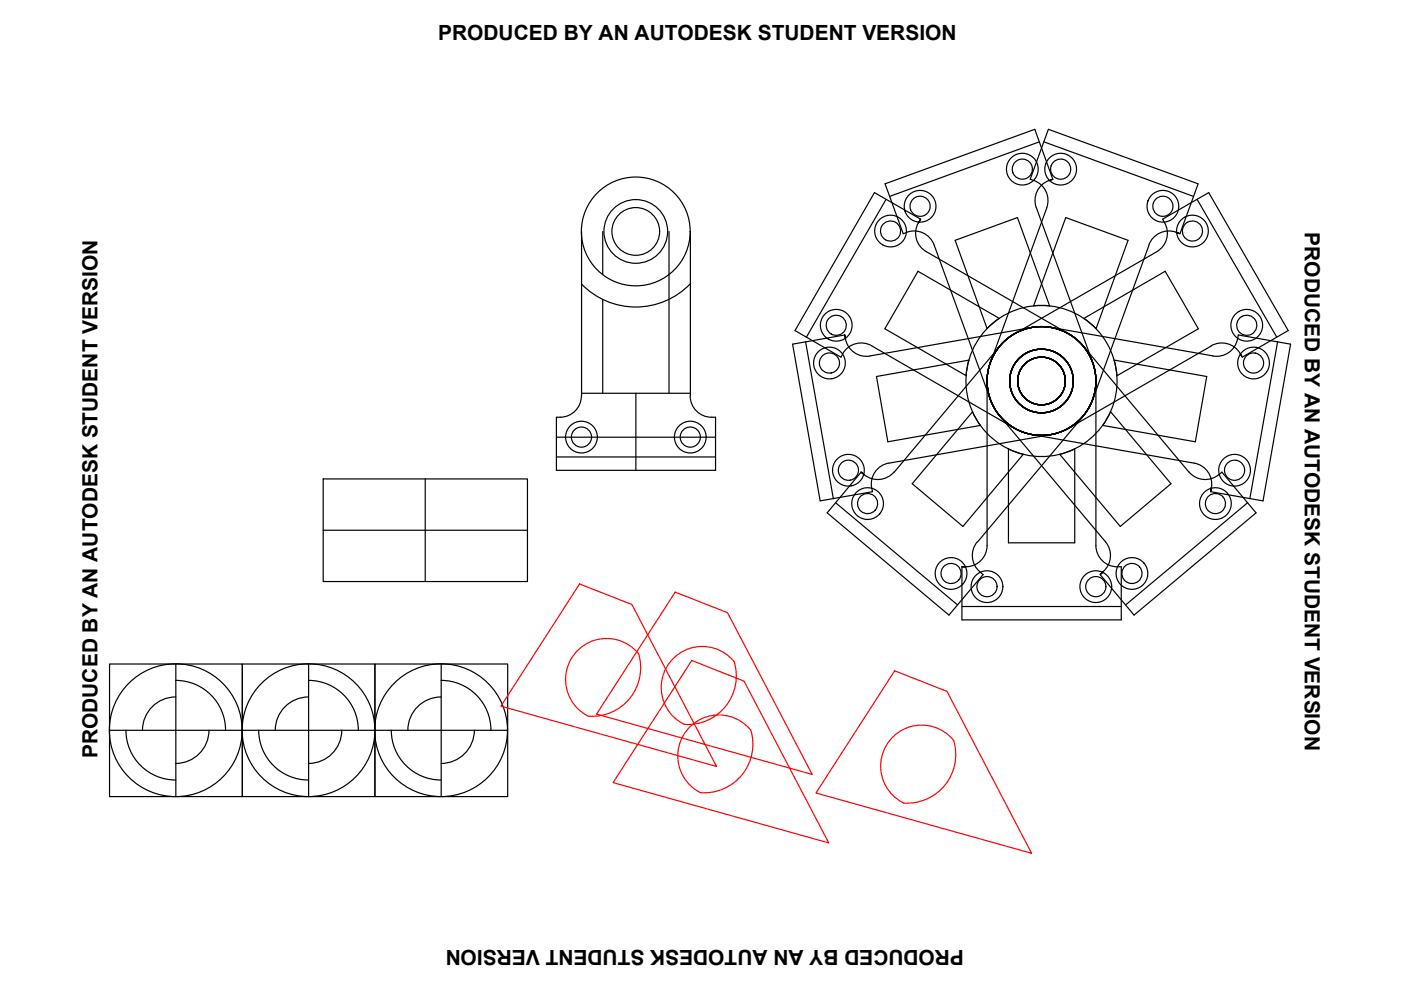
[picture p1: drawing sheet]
<svg xmlns="http://www.w3.org/2000/svg" width="297mm" height="210mm" viewBox="0 0 297 210" stroke-linecap="round" stroke-linejoin="round" font-family="sans-serif">
<!-- layer: 0 -->
<g fill="none" stroke="#000" stroke-width=".25">
<path d="M219.2 38.3a4.5 4.5 0 0 1 2.7 5.8l-11.9 32.8M219.2 38.3l-.8-.3 3.9-10.6 31.7 11.6-3.8 10.6-.8-.3M220.3 30.1l-31.7 11.5M221.3 30.1l31.8 11.5M222.4 38.3a4.5 4.5 0 0 0-2.7 5.8M222.4 38.3l.8-.3-.8 .3M222.4 38.3l.8-.3-3.8-10.6-31.8 11.6 3.9 10.6 .8-.3M123.3 49.1v34.9M127.8 49.1v9.1M141.8 49.1v34.3M146.4 49.1v34.9M187.9 42.3l-16.9 29.2"/>
<path d="M192.3 49.2a4.5 4.5 0 0 1 5.7 2.7M194.7 47.2a4.5 4.5 0 0 0 1.7 6.2M194.8 47.2l.4-.7-.4 .7M194.8 47.2l.4-.7-9.8-5.7-16.8 29.3 9.7 5.6 .4-.7M196.4 53.4l30.2 17.4M198.1 52l11.9 32.7M202.5 51l13.2-4.9 6.8 18.7a16 16 0 0 0-13.2 4.9zM219.7 44.1l12 32.8M226 46.1l13.2 4.9-6.9 18.7a16 16 0 0 0-13.2-4.9zM243.6 52l-11.9 32.7M246.9 47.2a4.5 4.5 0 0 1-1.6 6.2l-30.2 17.4M246.9 47.2l-.4-.7 9.8-5.7 16.8 29.3-9.7 5.6-.4-.7"/>
<path d="M249.4 49.2a4.5 4.5 0 0 0-5.8 2.7M249.4 49.3l.8 .3-.8-.3M253.8 42.3l16.9 29.2M123.3 60.2a16 16 0 0 0 23 0M127.8 63.5v19.9M170.8 72.5l5.9 33.2M179.3 71.8l-.2-.8 .2 .8M179.3 71.8l-.2-.8-11.1 2 5.9 33.2 11.1-1.9-.2-.9M184.8 73.3a4.5 4.5 0 0 0-6.1 1.7M184.9 73.3l30.2 17.5M205.4 76.4a16 16 0 0 0 2.5 13.8M205.4 76.4l-19.6 3.4 2.4 13.9 19.7-3.5"/>
<path d="M211.9 67.5a16 16 0 0 0-7.1 12.2l-17.2-10 7-12.2 17.3 10M212 73.4l-22.4 26.7M218.8 69.4l-34.3 6.1a4.5 4.5 0 0 1-5.2-3.7M222.8 69.4l34.4 6.1a4.5 4.5 0 0 0 5.2-3.7M229.7 73.4l22.4 26.7M229.8 67.5a16 16 0 0 1 7 12.2l17.3-10-7.1-12.2-17.2 10M236.2 76.4l19.6 3.4-2.4 13.9-19.6-3.5a16 16 0 0 0 2.4-13.8zM256.8 73.3a4.5 4.5 0 0 1 6.1 1.7M256.8 73.3l-30.2 17.5M262.4 71.8l.1-.8 11.1 2-5.8 33.2-11.1-1.9 .1-.9M263 75l.4 .7-.4-.7M270.9 72.5l-5.9 33.2"/>
<path d="M118 92.7h33.7M118 96.9h33.7M123.3 84a4.5 4.5 0 0 1-4.5 4.5M123.3 83.4h23.1M134.8 83.4v16.3M146.3 84a4.6 4.6 0 0 0 5.4 4.5v11.2h-33.7v-11.2h.8M188.5 98.2a4.5 4.5 0 0 0-3.7 5.2M209.3 80.8v34.9a4.5 4.5 0 0 1-4.5 4.5M212 88.2l22.4 26.7M213.8 95.2a16 16 0 0 0 14 0l.1 19.9h-14.1v-19.9M216.9 96.3a16 16 0 0 1-10.7-9l-12.8 15.3 10.8 9 12.7-15.3M218.8 92.1l34.4 6.1"/>
<path d="M222.8 92.1l-34.3 6.1M229.7 88.2l-22.5 26.7M232.4 80.8v34.9a4.6 4.6 0 0 0 5.3 4.5v11.2h-33.8v-11.2h.9M235.5 87.3a16 16 0 0 1-10.8 9M235.5 87.3l12.8 15.3-10.8 9-12.8-15.3M253.2 98.2a4.5 4.5 0 0 1 3.6 5.2M68.5 101.5h43.3v21.8h-43.3zM68.5 112.4h43.3M90.2 101.5v21.8M177.2 106.6l25.8 21.7M183.2 100.7l-.6-.6 .6 .6M183.2 100.7l-.6-.6-7.2 8.6 25.8 21.7 7.2-8.6-.6-.5"/>
<path d="M189.6 100.1a4.5 4.5 0 0 1-6.4 .5M207.2 114.9a4.5 4.5 0 0 0 .6 6.3M234.4 114.9a4.5 4.5 0 0 1-.6 6.3M252.1 100.1a4.5 4.5 0 0 0 6.3 .5M256.8 103.4l-.1 .9 .1-.9M258.4 100.7l.7-.6 7.2 8.6-25.9 21.7-7.2-8.6 .7-.5M264.5 106.6l-25.8 21.7M203.9 128.6h33.8M204.8 120.2h-.9h.9M233.9 121.3l-.7 .5 .7-.5M23.2 140.8h28.2v28.1h-28.2zM23.2 154.8h84.4"/>
<path d="M26.7 154.8a10.6 10.6 0 0 0 10.6 10.6M37.3 147.8a7 7 0 0 0-7.1 7M37.3 144.3a10.6 10.6 0 0 1 10.5 10.5M37.3 140.8v28.1M44.3 154.8a7 7 0 0 1-7 7.1M51.4 140.8h28.1v28.1h-28.1zM54.8 154.8a10.6 10.6 0 0 0 10.6 10.6M65.4 147.8a7 7 0 0 0-7 7M65.4 144.3a10.6 10.6 0 0 1 10.6 10.5M65.4 140.8v28.1M72.5 154.8a7 7 0 0 1-7.1 7.1M79.5 140.8h28.1v28.1h-28.1z"/>
<path d="M83 154.8a10.6 10.6 0 0 0 10.5 10.6M93.5 147.8a7 7 0 0 0-7 7M93.5 144.3a10.6 10.6 0 0 1 10.6 10.5M93.5 140.8v28.1M100.6 154.8a7 7 0 0 1-7.1 7.1"/>
<circle cx="216.8" cy="35.9" r="2.14"/>
<circle cx="216.8" cy="35.9" r="3.4"/>
<circle cx="224.9" cy="35.9" r="2.14"/>
<circle cx="224.9" cy="35.9" r="3.4"/>
<circle cx="134.8" cy="49.1" r="11.5"/>
<circle cx="134.8" cy="49.1" r="6.8"/>
<circle cx="134.8" cy="49.1" r="5.1"/>
<circle cx="188.8" cy="49" r="2.14"/>
<circle cx="188.8" cy="49" r="3.4"/>
<circle cx="195.1" cy="43.7" r="2.14"/>
<circle cx="195.1" cy="43.7" r="3.4"/>
<circle cx="246.6" cy="43.7" r="2.14"/>
<circle cx="246.6" cy="43.7" r="3.4"/>
<circle cx="252.8" cy="49" r="3.4"/>
<circle cx="252.8" cy="49" r="2.14"/>
<circle cx="175.9" cy="77" r="2.14"/>
<circle cx="175.9" cy="77" r="3.4"/>
<circle cx="177.3" cy="69" r="2.14"/>
<circle cx="177.3" cy="69" r="3.4"/>
<circle cx="264.3" cy="69" r="3.4"/>
<circle cx="264.3" cy="69" r="2.14"/>
<circle cx="265.8" cy="77" r="3.4"/>
<circle cx="265.8" cy="77" r="2.14"/>
<circle cx="123.3" cy="92.7" r="3.4"/>
<circle cx="123.3" cy="92.7" r="2.14"/>
<circle cx="146.4" cy="92.7" r="3.4"/>
<circle cx="146.4" cy="92.7" r="2.14"/>
<circle cx="179.9" cy="99.7" r="2.14"/>
<circle cx="179.9" cy="99.7" r="3.4"/>
<circle cx="220.8" cy="80.8" r="11.5"/>
<circle cx="220.8" cy="80.8" r="6.8"/>
<circle cx="220.8" cy="80.8" r="5.1"/>
<circle cx="261.8" cy="99.7" r="3.4"/>
<circle cx="261.8" cy="99.7" r="2.14"/>
<circle cx="183.9" cy="106.8" r="2.14"/>
<circle cx="183.9" cy="106.8" r="3.4"/>
<circle cx="257.7" cy="106.8" r="3.4"/>
<circle cx="257.7" cy="106.8" r="2.14"/>
<circle cx="201.6" cy="121.6" r="2.14"/>
<circle cx="201.6" cy="121.6" r="3.4"/>
<circle cx="209.3" cy="124.4" r="3.4"/>
<circle cx="209.3" cy="124.4" r="2.14"/>
<circle cx="232.3" cy="124.4" r="3.4"/>
<circle cx="232.3" cy="124.4" r="2.14"/>
<circle cx="240" cy="121.6" r="3.4"/>
<circle cx="240" cy="121.6" r="2.14"/>
<circle cx="37.3" cy="154.8" r="14.1"/>
<circle cx="65.4" cy="154.8" r="14.1"/>
<circle cx="93.5" cy="154.8" r="14.1"/>
</g>
<!-- layer: weirdoboot -->
<path d="M122.9 123.8l11.1 4.4 17.9 34.3-45.7-12.8zM135.4 138.5a10.3 10.3 0 0 1-10.7 13.3 8.7 8.7 0 0 1-2.9-13.1 8.7 8.7 0 0 1 13.5-.2M143.2 125.5l11 4.4 18 34.3-45.7-12.8zM145 153.5a8.7 8.7 0 0 1-2.9-13.2 8.7 8.7 0 0 1 13.5-.1 10.3 10.3 0 0 1-10.6 13.4M146.7 140l11.1 4.4 17.9 34.3-45.7-12.8zM159.2 154.7a10.3 10.3 0 0 1-10.7 13.4 8.7 8.7 0 0 1-2.9-13.2 8.7 8.7 0 0 1 13.5-.2M189.7 142.2l11.1 4.4 17.9 34.3-45.7-12.8zM202.1 156.9a8.7 8.7 0 0 0-13.5 .1 8.7 8.7 0 0 0 2.9 13.2M202.2 156.9a10.3 10.3 0 0 1-10.7 13.4" fill="none" stroke="#f00" stroke-width=".25"/>
<g font-size="4.4">
<text x="92.9" y="8.5">PRODUCED BY AN AUTODESK STUDENT VERSION</text>
<text x="276.6" y="49.3" transform="rotate(90 276.6 49.3)">PRODUCED BY AN AUTODESK STUDENT VERSION</text>
<text x="20.6" y="160.7" transform="rotate(-90 20.6 160.7)">PRODUCED BY AN AUTODESK STUDENT VERSION</text>
<text x="204.4" y="201.5" transform="rotate(180 204.4 201.5)">PRODUCED BY AN AUTODESK STUDENT VERSION</text>
</g>
</svg>
